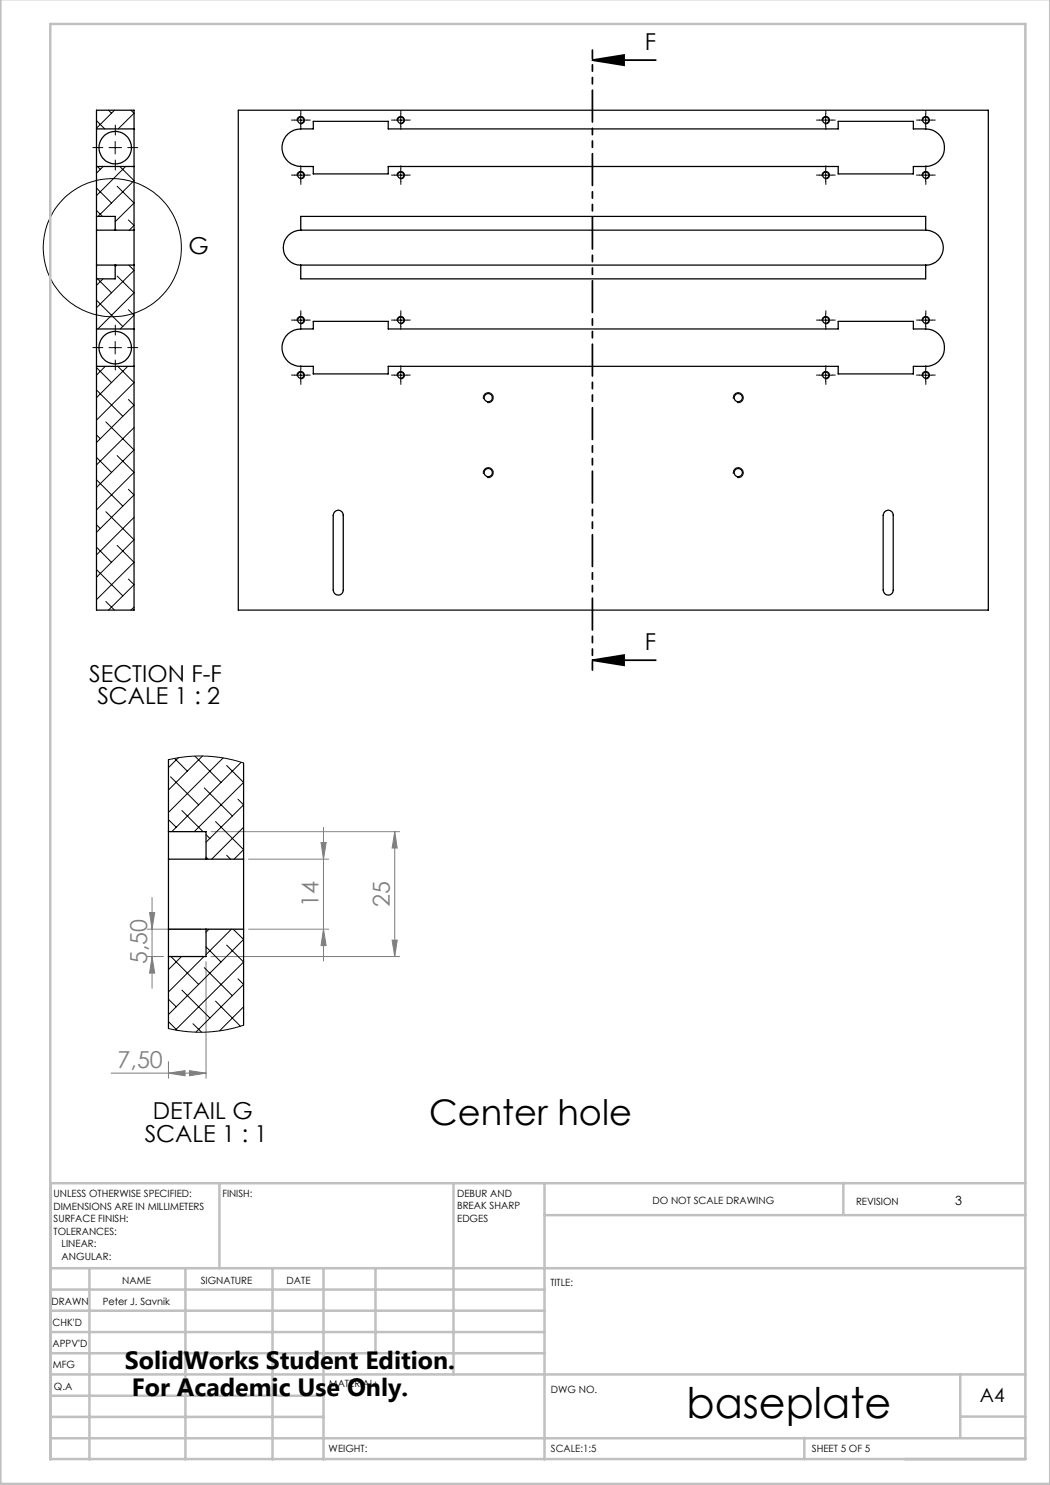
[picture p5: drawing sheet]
<svg xmlns="http://www.w3.org/2000/svg" width="210mm" height="297mm" viewBox="0 0 210 297" stroke-linecap="round" stroke-linejoin="round" font-family="sans-serif">
<g fill="none" stroke="#000" stroke-width=".2">
<path d="M21.8 29.5h2.5M23 28.3v2.5M58.9 35h2.5M58.9 24h2.5M59.4 35.2a.75 .75 0 0 1 .7-.9 .75 .75 0 0 1 .8 .8 .75 .75 0 0 1-.9 .7M59.4 24.2a.75 .75 0 0 1 .7-.9 .75 .75 0 0 1 .8 .8 .75 .75 0 0 1-.9 .7M60.1 22.8v2.5M60.1 33.8v2.5M78.9 35h2.5M78.9 24h2.5M79.4 35.2a.75 .75 0 0 1 .7-.9 .75 .75 0 0 1 .8 .8 .75 .75 0 0 1-.9 .7M79.4 24.2a.75 .75 0 0 1 .7-.9 .75 .75 0 0 1 .8 .8 .75 .75 0 0 1-.9 .7"/>
<path d="M80.2 22.8v2.5M80.2 33.8v2.5M163.9 35h2.5M163.9 24h2.5M164.4 35.2a.76 .76 0 0 1 .7-.9 .76 .76 0 0 1 .8 .8 .76 .76 0 0 1-.9 .7M164.4 24.2a.76 .76 0 0 1 .7-.9 .76 .76 0 0 1 .8 .8 .76 .76 0 0 1-.9 .7M165.1 22.8v2.5M165.1 33.8v2.5M183.9 35h2.5M183.9 24h2.5M184.4 35.2a.75 .75 0 0 1 .7-.9 .75 .75 0 0 1 .8 .8 .75 .75 0 0 1-.9 .7M184.4 24.2a.75 .75 0 0 1 .7-.9 .75 .75 0 0 1 .8 .8 .75 .75 0 0 1-.9 .7"/>
<path d="M185.1 22.8v2.5M185.1 33.8v2.5M21.8 69.5h2.5M23 68.3v2.5M58.9 75h2.5M58.9 64h2.5M59.4 75.2a.75 .75 0 0 1 .7-.9 .75 .75 0 0 1 .8 .8 .75 .75 0 0 1-.9 .7M59.4 64.2a.75 .75 0 0 1 .7-.9 .75 .75 0 0 1 .8 .8 .75 .75 0 0 1-.9 .7M60.1 62.8v2.5M60.1 73.8v2.5M78.9 75h2.5M78.9 64h2.5"/>
<path d="M79.4 75.2a.75 .75 0 0 1 .7-.9 .75 .75 0 0 1 .8 .8 .75 .75 0 0 1-.9 .7M79.4 64.2a.75 .75 0 0 1 .7-.9 .75 .75 0 0 1 .8 .8 .75 .75 0 0 1-.9 .7M80.2 62.8v2.5M80.2 73.8v2.5M96.7 79.8a.99 .99 0 0 1 .9-1.2 .99 .99 0 0 1 1 1 .99 .99 0 0 1-1.2 .9M146.7 79.8a.99 .99 0 0 1 .9-1.2 .99 .99 0 0 1 1 1 .99 .99 0 0 1-1.2 .9M163.9 75h2.5M163.9 64h2.5M164.4 75.2a.76 .76 0 0 1 .7-.9 .76 .76 0 0 1 .8 .8 .76 .76 0 0 1-.9 .7M164.4 64.2a.76 .76 0 0 1 .7-.9 .76 .76 0 0 1 .8 .8 .76 .76 0 0 1-.9 .7M165.1 62.8v2.5M165.1 73.8v2.5"/>
<path d="M183.9 75h2.5M183.9 64h2.5M184.4 75.2a.75 .75 0 0 1 .7-.9 .75 .75 0 0 1 .8 .8 .75 .75 0 0 1-.9 .7M184.4 64.2a.75 .75 0 0 1 .7-.9 .75 .75 0 0 1 .8 .8 .75 .75 0 0 1-.9 .7M185.1 62.8v2.5M185.1 73.8v2.5M96.7 94.8a.99 .99 0 0 1 .9-1.3 .99 .99 0 0 1 1 1.1 .99 .99 0 0 1-1.2 .9M146.7 94.8a.99 .99 0 0 1 .9-1.3 .99 .99 0 0 1 1 1.1 .99 .99 0 0 1-1.2 .9"/>
<circle cx="22.5" cy="49.5" r="13.8"/>
</g>
<path d="M118.5 12h12.7M118.5 12l6.3-1v2zM118.5 132h12.7M118.5 132l6.3-1v2.1z" fill="none" stroke="#000" stroke-width=".35"/>
<g fill="none" stroke="#808080" stroke-width=".2">
<path d="M30.4 179.5v18.2M42.2 166.3h37.7M49.7 171.8h16M64.2 168.5h1l-.5 3.3zM64.7 165.5v26.7M79 166.3l.4 3.3h-1zM79 166.3v25M29.4 191.3h3.3M29.4 185.8h10.8M29.9 182.5h1l-.5 3.3zM30.4 191.3l.5 3.3h-1zM41.2 192.3v23.3"/>
<path d="M42.2 191.3h37.7M49.7 185.8h16M64.7 185.8l.5 3.3h-1zM78.4 188h1l-.4 3.3zM22.2 214.6h19M33.7 214.6l3.3-.5v1.1zM33.7 212.3v3.3M37.9 214.1l3.3 .5-3.3 .6z"/>
</g>
<g fill="none" stroke="#000" stroke-width=".2" stroke-dasharray="15.2 1.3 1.3 1.3">
<path d="M20.6 29.5h-2M23.1 27v-2M23.1 32v2M25.6 29.5h2M58.9 35h-.6M58.9 24h-.6M60.2 33.8v-.7M60.2 36.3v.6M60.2 22.8v-.7M60.2 25.3v.6M61.4 35h.6M61.4 24h.6"/>
<path d="M78.9 35h-.6M78.9 24h-.6M80.2 33.8v-.7M80.2 36.3v.6M80.2 22.8v-.7M80.2 25.3v.6M81.4 35h.6M81.4 24h.6M163.9 35h-.6M163.9 24h-.6M165.2 33.8v-.7M165.2 36.3v.6"/>
<path d="M165.2 22.8v-.7M165.2 25.3v.6M166.4 35h.6M166.4 24h.6M183.9 35h-.6M183.9 24h-.6M185.2 33.8v-.7M185.2 36.3v.6M185.2 22.8v-.7M185.2 25.3v.6M186.4 35h.6M186.4 24h.6"/>
<path d="M20.6 69.5h-2M23.1 67v-2M23.1 72v2M25.6 69.5h2M58.9 75h-.6M58.9 64h-.6M60.2 73.8v-.7M60.2 76.3v.6M60.2 62.8v-.7M60.2 65.3v.6M61.4 75h.6M61.4 64h.6"/>
<path d="M78.9 75h-.6M78.9 64h-.6M80.2 73.8v-.7M80.2 76.3v.6M80.2 62.8v-.7M80.2 65.3v.6M81.4 75h.6M81.4 64h.6M163.9 75h-.6M163.9 64h-.6M165.2 73.8v-.7M165.2 76.3v.6"/>
<path d="M165.2 62.8v-.7M165.2 65.3v.6M166.4 75h.6M166.4 64h.6M183.9 75h-.6M183.9 64h-.6M185.2 73.8v-.7M185.2 76.3v.6M185.2 62.8v-.7M185.2 65.3v.6M186.4 75h.6M186.4 64h.6"/>
</g>
<path d="M118.5 10v124" fill="none" stroke="#000" stroke-width=".35" stroke-dasharray="6.3 1.3 1.3 1.3 1.3 1.3" stroke-dashoffset="4.7"/>
<g fill="none" stroke="#c0c0c0" stroke-width=".5">
<path d="M.1 -.1v296.9h209.9v-296.9M10.1 4.8h195v287h-195zM43.9 236.6v17M90.7 236.6v38.3M108.9 236.6v55.3M168.7 236.6v6.3M205.1 236.6h-195v55.3M10.1 253.6h195M10.1 257.9h98.8M17.9 253.6v38.3M37.1 253.6v38.3M54.5 253.6v38.3"/>
<path d="M64.7 253.6v38.3M75.1 253.6v17M108.9 243h96.2M10.1 270.6h98.8M10.1 266.4h98.8M10.1 262.1h98.8M10.1 279.1h54.6M10.1 274.9h195M192.1 274.8v12.7M10.1 287.7h195M10.1 283.4h54.6M160.9 287.5v4.3"/>
<path d="M192.1 283.3h13"/>
</g>
<path d="M118.5 12l6.3-1v2zM118.5 132l6.3-1v2.1z" fill="#000"/>
<g fill="#808080">
<path d="M37.9 214.1l3.3 .5-3.3 .6zM33.7 214.6l3.3-.5v1.1z"/>
<path d="M30.4 191.3l.5 3.3h-1zM29.9 182.5h1l-.5 3.3z"/>
<path d="M64.2 168.5h1l-.5 3.3zM64.7 185.8l.5 3.3h-1zM79 166.3l.4 3.3h-1zM78.4 188h1l-.4 3.3z"/>
</g>
<g fill="none" stroke="#000" stroke-width=".25">
<path d="M19.3 25.8v7.5M19.3 25.8h7.5M19.3 33.3h7.5M19.3 25.8v-3.8h7.5v3.8M19.3 33.3v12.7M26.8 25.8v7.5M26.8 33.3v12.7M47.7 22h150v100h-150zM57.6 26.8a3.8 3.8 0 0 1 2.5-1h2.6v-1.5h14.9v1.5h90v-1.5h15.1v1.5a6 6 0 0 1 5 1 3.8 3.8 0 0 1 1 4.1 3.8 3.8 0 0 1-3.6 2.4h-2.4v1.5h-15.1v-1.5h-90v1.5h-14.9v-1.5a6.1 6.1 0 0 1-5.1-1 3.8 3.8 0 0 1 0-5.5zM19.3 46v7M19.3 43.3h3.7v2.7M19.3 46h7.5"/>
<path d="M19.3 53h7.5M19.3 53v12.8M23 53v2.8h-3.7M26.8 46v7M26.8 53v12.8M60.1 46a3.5 3.5 0 0 0-3.4 3.5 3.5 3.5 0 0 0 3.4 3.5M60.1 46v-2.7h125v2.7M60.1 53v2.8h125v-2.8M60.1 46h125M60.1 53h125M185.1 46a3.5 3.5 0 0 1 3.6 3.5 3.5 3.5 0 0 1-3.6 3.5M19.3 65.8v7.5"/>
<path d="M19.3 73.3h7.5M19.3 65.8h7.5M19.3 73.3v48.7h7.5v-48.7M26.8 65.8v7.5M57.6 66.8a3.8 3.8 0 0 1 2.5-1h2.6v-1.5h14.9v1.5h90v-1.5h15.1v1.5a6 6 0 0 1 5 1 3.7 3.7 0 0 1 1 4.1 3.7 3.7 0 0 1-3.6 2.4h-2.4v1.5h-15.1v-1.5h-90v1.5h-14.9v-1.5h-2.6a3.7 3.7 0 0 1-3.4-2.4 3.7 3.7 0 0 1 .9-4.1zM67 102.3a.99 .99 0 0 1 1-.2 .99 .99 0 0 1 .7 .9v15a1.01 1.01 0 0 1-1.1 1 1.01 1.01 0 0 1-1-1v-15zM177 102.3a.99 .99 0 0 1 1-.2 .99 .99 0 0 1 .6 .9v15a1.01 1.01 0 0 1-1 1 1.01 1.01 0 0 1-1-1v-15zM33.7 151.9v19.9M48.7 152.6v19.2M33.7 171.8v14M33.7 166.3h7.5v5.5M33.7 171.8h15"/>
<path d="M48.7 171.8v14M33.7 185.8v19.9M33.7 185.8h15M41.2 185.8v5.5h-7.5M48.7 185.8v19.2"/>
<circle cx="23" cy="29.5" r="3.3"/>
<circle cx="60.1" cy="24" r=".61"/>
<circle cx="60.2" cy="35" r=".62"/>
<circle cx="80.1" cy="24" r=".61"/>
<circle cx="80.2" cy="35" r=".62"/>
<circle cx="165.2" cy="24" r=".62"/>
<circle cx="165.2" cy="35" r=".63"/>
<circle cx="185.2" cy="24" r=".62"/>
<circle cx="185.2" cy="35" r=".63"/>
<circle cx="23" cy="69.5" r="3.2"/>
<circle cx="60.2" cy="64" r=".62"/>
<circle cx="60.2" cy="75.1" r=".62"/>
<circle cx="80.2" cy="75.1" r=".62"/>
<circle cx="80.2" cy="64" r=".62"/>
<circle cx="97.7" cy="79.5" r=".82"/>
<circle cx="147.6" cy="79.5" r=".82"/>
<circle cx="165.2" cy="64" r=".63"/>
<circle cx="165.2" cy="75" r=".63"/>
<circle cx="185.2" cy="64" r=".63"/>
<circle cx="185.2" cy="75" r=".63"/>
<circle cx="97.7" cy="94.5" r=".82"/>
<circle cx="147.6" cy="94.5" r=".82"/>
</g>
<g fill="none" stroke="#000" stroke-width=".2">
<path d="M19.3 37.6l3 3M19.3 24.1l1.7 1.7M19.5 33.3l.6 .6M20.6 33.3l-1.3 1.3M21.7 22l.6 .6M22.9 22l-3.6 3.6M23.4 37.2l3.4 3.4-3.8 3.7M24 33.3l2.8 2.8-7.2 7.2M25.1 33.3l-5.8 5.8M26.2 22l.6 .6-3.2 3.2M19.3 42.1l1.2 1.2M19.5 55.8l2.8 2.8"/>
<path d="M20.6 55.8l-1.3 1.3M23 45.8l.2 .2M23.4 53l-.4 .3M23.4 55.2l3.4 3.4-7.2 7.2M25.7 44l1.1 1.1-.9 .9M25.8 53l1 1.1-7.5 7.5M19.3 60l5.3 5.3M19.3 78l5.3 5.3M19.3 73.5l3 3M21.1 73.3l-1.8 1.7M23.6 73.3l3.2 3.2-7.5 7.5M25.5 73.3l-6.2 6.2"/>
<path d="M25.7 61.9l1.1 1.1-2.7 2.8M25.7 79.9l1.1 1.1-7.5 7.5M19.3 96l5.3 5.2M19.3 91.5l3 3M19.3 87l.8 .7M21.2 84.4l5.6 5.6-7.5 7.5M23.4 91.1l3.4 3.4-7.5 7.5M25.7 97.9l1.1 1.1-7.5 7.5M26.8 85.5l-7.5 7.5M19.3 113.9l5.3 5.3M19.3 109.4l3 3.1M19.3 104.9l.8 .8"/>
<path d="M21.2 102.3l5.6 5.6-7.5 7.6M23.4 109.1l3.4 3.4-7.5 7.4M25.7 115.8l1.1 1.1-5.1 5.1M26.8 103.5l-7.5 7.5M21.2 120.3l1.7 1.7M26.8 121.4l-.6 .6M33.7 151.9l3.8-.6 4.1-.1 3.7 .5 3.4 .9M34.1 155.4l5.6 5.6M34.9 151.7l2.6 2.5M35.7 151.5l-2 2M39 151.2l5.2 5.3M40.5 151.2l-6.8 6.8"/>
<path d="M40.9 157.6l5.6 5.6M44.6 151.6l-10.9 10.9M45.3 153.1l3.4 3.4-9.9 9.8M47.6 159.8l1.1 1.2-7.5 7.4M48.2 152.5l-13.8 13.8M33.7 163.9l1.5 1.5M36.4 162.1l4.2 4.2M41.2 171.4l.4 .4M41.2 166.9l.8 .8M43.1 164.3l5.6 5.6-1.9 1.9M45.3 171.1l.8 .7M48.7 165.4l-6.4 6.4"/>
<path d="M33.7 199.8l1.5 1.6M34.2 191.3l5.5 5.6M36.3 191.3l-2.6 2.6M36.4 198l5.6 5.6M40.8 191.3l-7.1 7.1M40.9 193.5l5.6 5.6M41.2 189.4l3 3M41.8 185.8l-.6 .6M45.3 189l3.4 3.4-13.6 13.6M46.3 185.8l-5.1 5.1M46.6 185.8l2.1 2.1-15 15M47.6 195.8l1.1 1.1-9.5 9.5"/>
<path d="M33.7 204.3l1.7 1.8M38.6 204.7l1.7 1.7M43.1 200.2l5 5M48.7 201.4l-4.8 4.8M48.7 205l-3.5 1-4.2 .4-3.6-.1-3.7-.6"/>
</g>
<text font-size="8.5" x="137.3" y="283.5">baseplate</text>
<text font-size="7.1" x="85.8" y="225">Center hole</text>
<g font-size="5">
<text x="25" y="273.7">SolidWorks Student Edition.</text>
<text x="26.4" y="279.2">For Academic Use Only.</text>
</g>
<g font-size="4.7">
<text x="129" y="9.9">F</text>
<text x="37.7" y="50.8">G</text>
<text x="129" y="129.9">F</text>
<text x="17.8" y="136.3">SECTION F-F</text>
<text x="19.5" y="140.8">SCALE 1 : 2</text>
<text x="30.6" y="223.8">DETAIL G</text>
<text x="28.9" y="228.4">SCALE 1 : 1</text>
</g>
<g font-size="4.7" fill="#808080">
<text x="63.7" y="181.4" transform="rotate(-90 63.7 181.4)">14</text>
<text x="77.9" y="181.4" transform="rotate(-90 77.9 181.4)">25</text>
<text x="29.4" y="192.9" transform="rotate(-90 29.4 192.9)">5,50</text>
<text x="23.5" y="213.6">7,50</text>
</g>
<text font-size="3.9" x="196" y="280.4">A4</text>
<text font-size="2.5" x="191.1" y="240.9">3</text>
<g font-size="2">
<text x="10.7" y="239.5">UNLESS OTHERWISE SPECIFIED:</text>
<text x="44.5" y="239.5">FINISH:</text>
<text x="91.4" y="239.4">DEBUR AND</text>
<text x="10.7" y="242">DIMENSIONS ARE IN MILLIMETERS</text>
<text x="10.7" y="244.5">SURFACE FINISH:</text>
<text x="91.4" y="241.9">BREAK SHARP</text>
<text x="91.4" y="244.4">EDGES</text>
<text x="130.5" y="240.8">DO NOT SCALE DRAWING</text>
<text x="171.2" y="241">REVISION</text>
<text x="10.7" y="247">TOLERANCES:</text>
<text x="12.3" y="249.5">LINEAR:</text>
<text x="12.3" y="252">ANGULAR:</text>
<text x="24.4" y="256.9">NAME</text>
<text x="40.1" y="256.8">SIGNATURE</text>
<text x="57.3" y="256.8">DATE</text>
<text x="110.1" y="257.1">TITLE:</text>
<text x="10.3" y="260.9">DRAWN</text>
<text x="20.6" y="261">Peter J. Savnik</text>
<text x="10.5" y="269.3">APPV'D</text>
<text x="10.5" y="265.2">CHK'D</text>
<text x="10.6" y="273.6">MFG</text>
<text x="10.8" y="278">Q.A</text>
<text x="65.8" y="277.4">MATERIAL:</text>
<text x="110.2" y="278.5">DWG NO.</text>
<text x="65.7" y="290.4">WEIGHT:</text>
<text x="110.2" y="290.5">SCALE:1:5</text>
<text x="162.4" y="290.4">SHEET 5 OF 5</text>
</g>
</svg>
